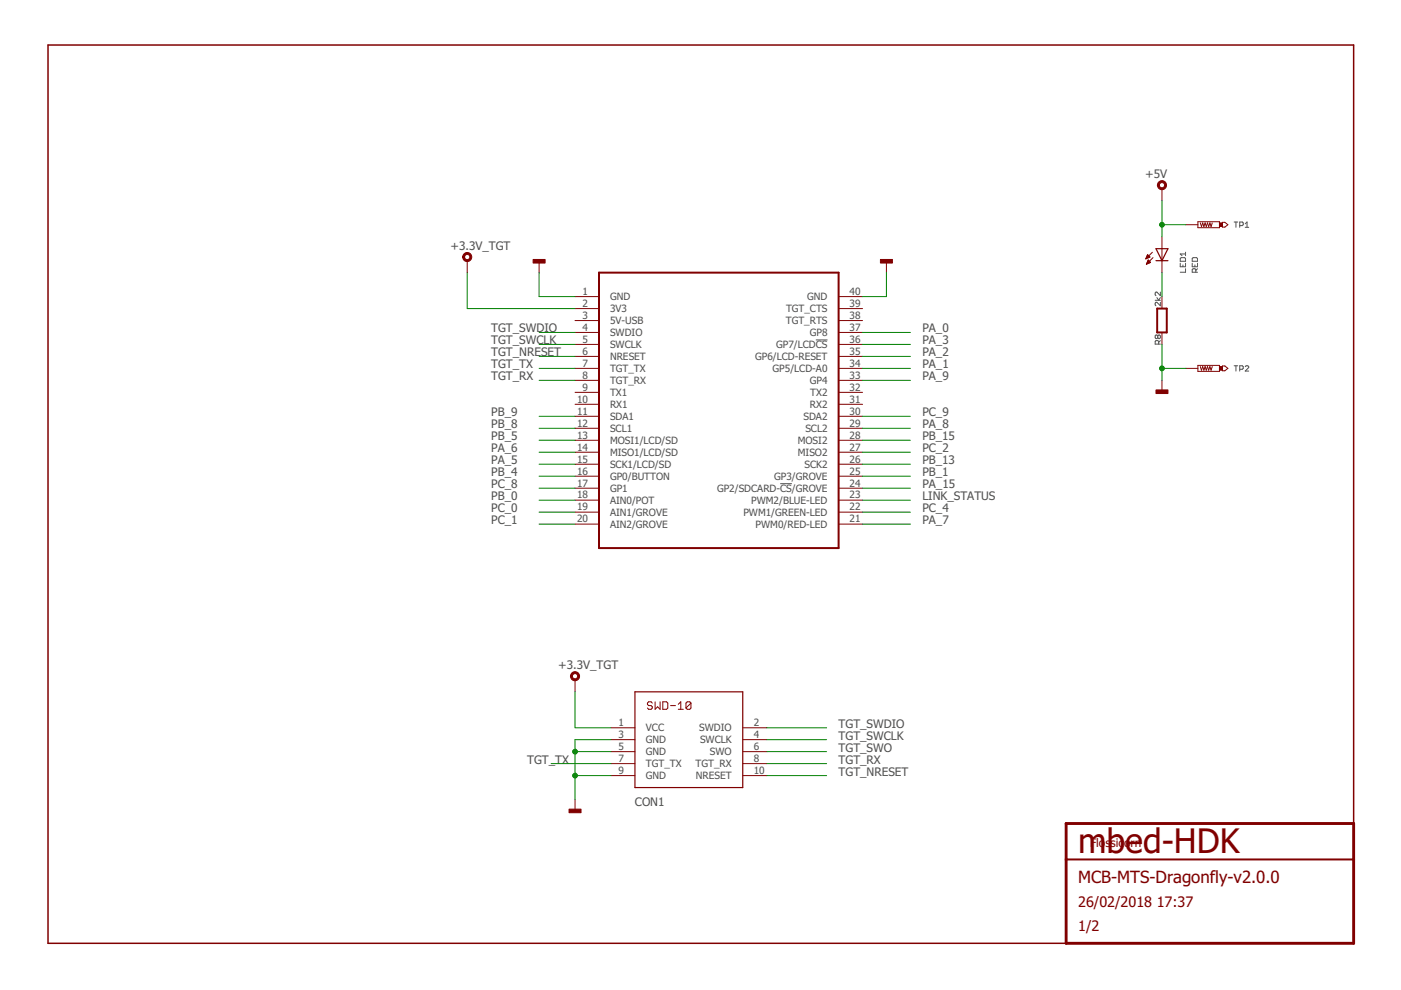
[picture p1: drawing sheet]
<svg xmlns="http://www.w3.org/2000/svg" width="297mm" height="210mm" viewBox="0 0 297 210" stroke-linecap="round" stroke-linejoin="round" font-family="sans-serif">
<g fill="none" stroke="#505050" stroke-width=".21">
<path d="M250.2 55.8v.8h1.2v-.8M250.4 54.6h.8l.2 .2v.6h-1.2v-.6zM250.8 56.2v.4M251.4 57v.7h-1.2M251.4 53.5v.7M251.4 53.8h-1.2l.4 .4M252.8 55.8v.8h1.1v-.8M253 54.6h.7l.2 .2v.6h-1.1v-.6zM253.3 56.2v.4M253.5 57.7v-.5l-.2-.2h-.3l-.2 .2v.5h1.1M253.9 57l-.4 .3M261.7 47.1h.7"/>
<path d="M262 47.1v1.1M262.8 47.8h.6l.2-.2v-.3l-.2-.2h-.6v1.1M264 47.5l.4-.4v1.1M264 48.2h.8M173 72.1h2.5M244.9 63.7h1.1M245.3 63.1l.4 .6 .3-.6M245.5 71.2l.2-.2 .3 .2v.4l-.1 .2-.4-.2M245.5 71.2l-.2-.2-.4 .2v.4l.2 .2 .4-.2M245.5 71.2v.4M245.7 73v-.6l-.2-.2h-.4l-.2 .2v.6h1.1M246 61.9v.8l-.7-.8h-.2l-.2 .2v.4l.2 .2"/>
<path d="M246 64.1v.7l-.7-.7-.4 .2 .2 .5M246 72.2l-.3 .4M261.7 77.6h.7M262 77.6v1.1M262.8 78.3h.6l.2-.2v-.4l-.2-.1h-.6v1.1M264 77.7l.2-.1h.4l.2 .1v.2l-.8 .8h.8M165.4 102.6h2.5"/>
</g>
<path d="M287 174.6v-165.1h-276.8v190.5h215.8" fill="none" stroke="#800000" stroke-width=".32"/>
<path d="M226 174.6h61v25.4h-61z" fill="none" stroke="#800000" stroke-width=".61"/>
<path d="M127 57.8h50.8v58.4h-50.8zM245.3 65.4h2.1v5.1h-2.1zM226 182.2h61" fill="none" stroke="#800000" stroke-width=".42"/>
<g fill="#800000" stroke="#800000" stroke-width=".21">
<path d="M98.3 53.9a.96 .96 0 0 1 1.5 0 .96 .96 0 0 1-.4 1.5 .96 .96 0 0 1-1.3-.9h.4a.56 .56 0 0 1 .8-.5 .56 .56 0 0 1 .1 .9 .56 .56 0 0 1-.9-.2v-.2h-.4z" fill-rule="evenodd"/>
<path d="M121.2 142.8a.97 .97 0 0 1 1.5 .1 .97 .97 0 0 1-.5 1.4 .97 .97 0 0 1-1.3-.9h.5a.56 .56 0 0 1 .8-.5 .56 .56 0 0 1 .1 .9 .56 .56 0 0 1-.9-.2v-.2h-.5z" fill-rule="evenodd"/>
<path d="M245.6 38.7a.97 .97 0 0 1 1.6 0 .97 .97 0 0 1-.6 1.5 .97 .97 0 0 1-1.2-.9h.4a.56 .56 0 0 1 .8-.5 .56 .56 0 0 1 .1 .9 .56 .56 0 0 1-.9-.3v-.1h-.4z" fill-rule="evenodd"/>
</g>
<g fill="none" stroke="#800000" stroke-width=".21">
<path d="M99.1 55.3v2.5M114.3 55.3v2.5M187.9 55.3v2.5M243 54.8h.1M243 54.7h.4M243.1 54.5h.6M243.1 56h.1M243.1 54.4h.6M243.1 55.9h.3M243.2 55.8h.5M243.2 54.3h.4M243.2 54.2h.3"/>
<path d="M243.2 55.6h.7M243.3 55.5h.5M243.3 54.1h.1M243.3 54l.5 .5-.9 .4zM243.3 55.4h.4M243.4 55.3h.2M243.4 55.1l-.3 .9M243.4 55.1l.5 .5-.8 .4M243.4 55.1h.1M244.3 53.5l-1.4 1.4M244.5 54.6l-1.4 1.4M246.4 40v2.6"/>
<path d="M246.4 50.2v7.6M251.4 47.6h2.6M254 47h4.6v1.3h-4.6zM254.5 47.3l.2 .7 .3-.7 .2 .7 .3-.7 .3 .7 .2-.7 .3 .7 .2-.7 .3 .7 .2-.7M259.2 47.1h.5l.6 .5-.6 .6h-.5zM121.9 78.1h5.1M121.9 62.9h5.1M121.9 65.4h5.1M121.9 68h5.1M121.9 70.5h5.1M121.9 73h5.1M121.9 75.6h5.1"/>
<path d="M177.8 78.1h5.1M177.8 62.9h5.1M177.8 65.4h5.1M177.8 68h5.1M177.8 70.5h5.1M177.8 73h5.1M177.8 75.6h5.1M246.4 62.9v2.5M246.4 70.5v2.5M251.4 78.1h2.6M254 77.5h4.6v1.2h-4.6zM254.5 77.7l.2 .8 .3-.8 .2 .8 .3-.8 .3 .8 .2-.8 .3 .8 .2-.8 .3 .8 .2-.8"/>
<path d="M259.2 77.6h.5l.6 .5-.6 .5h-.5zM121.9 80.6h5.1M121.9 83.2h5.1M121.9 85.7h5.1M121.9 88.3h5.1M121.9 90.8h5.1M121.9 93.3h5.1M121.9 95.9h5.1M121.9 98.4h5.1M177.8 80.6h5.1M177.8 83.2h5.1M177.8 85.7h5.1"/>
<path d="M177.8 88.3h5.1M177.8 90.8h5.1M177.8 93.3h5.1M177.8 95.9h5.1M177.8 98.4h5.1M246.4 80.6v2.6M121.9 101h5.1M121.9 103.5h5.1M121.9 106h5.1M121.9 108.6h5.1M121.9 111.1h5.1M177.8 101h5.1"/>
<path d="M177.8 103.5h5.1M177.8 106h5.1M177.8 108.6h5.1M177.8 111.1h5.1M121.9 144.1v2.6M129.5 154.3h5.1M129.5 156.8h5.1M129.5 159.4h5.1M138.3 149.1l-.3-.3h-.5l-.2 .3v.2l.2 .3h.5l.3 .3v.2l-.3 .3h-.5l-.2-.3M138.9 148.8v1.6l.5-.5 .6 .5v-1.6M140.5 148.8h.8l.3 .3v1l-.3 .3h-.8zM142.2 149.6h1"/>
<path d="M143.8 150.4h1.1M143.8 149.3l.5-.5v1.6M146.5 149.1l-.3-.3h-.5l-.3 .3v1M146.5 149.1v1l-.3 .3h-.5l-.3-.3M146.5 149.1l-1.1 1M157.5 154.3h5.1M157.5 156.8h5.1M157.5 159.4h5.1M121.9 169.5v2.6M129.5 161.9h5.1M129.5 164.4h5.1M157.5 161.9h5.1"/>
<path d="M157.5 164.4h5.1"/>
</g>
<g fill="#800000" stroke="#800000" stroke-width=".21">
<path d="M113 55h2.6v.8h-2.6z"/>
<path d="M186.7 55h2.5v.8h-2.5z"/>
<path d="M245.1 82.7h2.5v.7h-2.5z"/>
<path d="M258.6 47.3h.6v.7h-.6z"/>
<path d="M258.6 77.7h.6v.8h-.6z"/>
<path d="M120.6 171.6h2.6v.7h-2.6z"/>
</g>
<path d="M245.1 52.7h2.5l-1.2 2.6zM245.1 55.3h2.5M134.6 146.7h22.9v20.3h-22.9z" fill="none" stroke="#800000" stroke-width=".25"/>
<g fill="none" stroke="#008000" stroke-width=".21">
<path d="M99.1 57.8v7.6h22.8M114.3 57.8v5.1h7.6M187.9 57.8v5.1h-5M246.4 42.6v7.6M246.4 57.8v5.1M246.4 47.6h5M114.3 78.1h7.6M114.3 70.5h7.6M114.3 73h7.6M114.3 75.6h7.6M182.9 78.1h10.1M182.9 70.5h10.1"/>
<path d="M182.9 73h10.1M182.9 75.6h10.1M246.4 73v7.6M246.4 78.1h5M114.3 80.6h7.6M114.3 93.3h7.6M114.3 95.9h7.6M114.3 98.4h7.6M114.3 88.3h7.6M114.3 90.8h7.6M182.9 80.6h10.1M182.9 93.3h10.1"/>
<path d="M182.9 95.9h10.1M182.9 98.4h10.1M182.9 88.3h10.1M182.9 90.8h10.1M114.3 101h7.6M114.3 106h7.6M114.3 108.6h7.6M114.3 111.1h7.6M114.3 103.5h7.6M182.9 101h10.1M182.9 106h10.1M182.9 108.6h10.1"/>
<path d="M182.9 111.1h10.1M182.9 103.5h10.1M121.9 146.7v7.6h7.6M121.9 159.4h7.6M129.5 156.8h-7.6v12.7M162.6 154.3h12.7M162.6 156.8h12.7M162.6 159.4h12.7M116.8 161.9h12.7M121.9 164.4h7.6M162.6 164.4h12.7M162.6 161.9h12.7"/>
</g>
<g fill="#008000" stroke="#008000" stroke-width=".21">
<circle cx="246.4" cy="78.1" r=".51"/>
<circle cx="121.9" cy="159.4" r=".51"/>
<circle cx="121.9" cy="164.4" r=".51"/>
<circle cx="246.4" cy="47.6" r=".51"/>
</g>
<text font-size="7.2" fill="#800000" x="228.6" y="181">mbed-HDK</text>
<text font-size="3.6" fill="#800000" x="228.6" y="187.3">MCB-MTS-Dragonfly-v2.0.0</text>
<g font-size="3.1" fill="#800000">
<text x="228.6" y="192.4">26/02/2018</text>
<text x="228.6" y="197.5">1/2</text>
<text x="245.2" y="192.4">17:37</text>
</g>
<g font-size="2.5" fill="#505050">
<text x="242.8" y="37.7">+5V</text>
<text x="95.5" y="53">+3.3V_TGT</text>
<text x="104.1" y="70.5">TGT_SWDIO</text>
<text x="195.6" y="70.5">PA_0</text>
<text x="104.1" y="73">TGT_SWCLK</text>
<text x="104.1" y="75.6">TGT_NRESET</text>
<text x="195.6" y="73">PA_3</text>
<text x="195.6" y="75.6">PA_2</text>
<text x="104.1" y="78.1">TGT_TX</text>
<text x="104.1" y="80.7">TGT_RX</text>
<text x="195.6" y="78.1">PA_1</text>
<text x="195.6" y="80.7">PA_9</text>
<text x="104.1" y="88.3">PB_9</text>
<text x="195.6" y="88.3">PC_9</text>
<text x="104.1" y="93.3">PB_5</text>
<text x="104.1" y="95.9">PA_6</text>
<text x="104.1" y="90.8">PB_8</text>
<text x="195.6" y="93.3">PB_15</text>
<text x="195.6" y="95.9">PC_2</text>
<text x="195.6" y="90.8">PA_8</text>
<text x="104.1" y="98.4">PA_5</text>
<text x="104.1" y="101">PB_4</text>
<text x="195.6" y="98.4">PB_13</text>
<text x="195.6" y="101">PB_1</text>
<text x="104.1" y="106">PB_0</text>
<text x="104.1" y="103.5">PC_8</text>
<text x="195.6" y="103.5">PA_15</text>
<text x="195.6" y="106">LINK_STATUS</text>
<text x="104.1" y="108.6">PC_0</text>
<text x="104.1" y="111.1">PC_1</text>
<text x="195.6" y="108.6">PC_4</text>
<text x="195.6" y="111.1">PA_7</text>
<text x="118.4" y="141.9">+3.3V_TGT</text>
<text x="177.8" y="154.3">TGT_SWDIO</text>
<text x="111.8" y="161.9">TGT_TX</text>
<text x="177.8" y="156.8">TGT_SWCLK</text>
<text x="177.8" y="161.9">TGT_RX</text>
<text x="177.8" y="159.4">TGT_SWO</text>
<text x="177.8" y="164.5">TGT_NRESET</text>
<text x="134.6" y="170.8">CON1</text>
</g>
<text font-size="2.5" fill="#800000" x="231.1" y="179.7">Flossicorn</text>
<g font-size="2.1" fill="#505050">
<text x="123.5" y="62.5">1</text>
<text x="123.5" y="65.1">2</text>
<text x="129.3" y="63.6">GND</text>
<text x="171.2" y="63.6">GND</text>
<text x="180.1" y="65.1">39</text>
<text x="180.1" y="62.5">40</text>
<text x="123.5" y="67.6">3</text>
<text x="123.5" y="70.1">4</text>
<text x="129.3" y="66.2">3V3</text>
<text x="129.3" y="68.7">5V-USB</text>
<text x="129.3" y="71.3">SWDIO</text>
<text x="166.6" y="68.7">TGT_RTS</text>
<text x="166.6" y="66.2">TGT_CTS</text>
<text x="171.7" y="71.3">GP8</text>
<text x="180.1" y="70.1">37</text>
<text x="180.1" y="67.6">38</text>
<text x="123.5" y="72.7">5</text>
<text x="123.5" y="75.2">6</text>
<text x="123.5" y="77.8">7</text>
<text x="129.3" y="73.8">SWCLK</text>
<text x="129.3" y="76.3">NRESET</text>
<text x="160.1" y="76.3">GP6/LCD-RESET</text>
<text x="164.6" y="73.8">GP7/LCDCS</text>
<text x="180.1" y="77.8">34</text>
<text x="180.1" y="75.2">35</text>
<text x="180.1" y="72.7">36</text>
<text x="123.5" y="80.3">8</text>
<text x="123.5" y="82.8">9</text>
<text x="129.3" y="78.9">TGT_TX</text>
<text x="129.3" y="81.4">TGT_RX</text>
<text x="129.3" y="84">TX1</text>
<text x="163.8" y="78.9">GP5/LCD-A0</text>
<text x="171.7" y="81.4">GP4</text>
<text x="171.8" y="84">TX2</text>
<text x="180.1" y="82.8">32</text>
<text x="180.1" y="80.3">33</text>
<text x="122.3" y="85.4">10</text>
<text x="122.3" y="87.9">11</text>
<text x="129.3" y="86.5">RX1</text>
<text x="129.3" y="89">SDA1</text>
<text x="170.4" y="89">SDA2</text>
<text x="171.7" y="86.5">RX2</text>
<text x="180.1" y="87.9">30</text>
<text x="180.1" y="85.4">31</text>
<text x="122.3" y="90.5">12</text>
<text x="122.3" y="93">13</text>
<text x="122.3" y="95.5">14</text>
<text x="129.3" y="91.6">SCL1</text>
<text x="129.3" y="94.1">MOSI1/LCD/SD</text>
<text x="169.1" y="94.1">MOSI2</text>
<text x="170.8" y="91.6">SCL2</text>
<text x="180.1" y="95.5">27</text>
<text x="180.1" y="93">28</text>
<text x="180.1" y="90.5">29</text>
<text x="122.3" y="98.1">15</text>
<text x="122.3" y="100.6">16</text>
<text x="129.3" y="96.7">MISO1/LCD/SD</text>
<text x="129.3" y="99.2">SCK1/LCD/SD</text>
<text x="129.3" y="101.7">GP0/BUTTON</text>
<text x="164.1" y="101.7">GP3/GROVE</text>
<text x="169.1" y="96.7">MISO2</text>
<text x="170.6" y="99.2">SCK2</text>
<text x="180.1" y="100.6">25</text>
<text x="180.1" y="98.1">26</text>
<text x="122.3" y="103.2">17</text>
<text x="122.3" y="105.7">18</text>
<text x="129.3" y="104.3">GP1</text>
<text x="129.3" y="106.8">AIN0/POT</text>
<text x="152" y="104.3">GP2/SDCARD-CS/GROVE</text>
<text x="159.3" y="106.8">PWM2/BLUE-LED</text>
<text x="180.1" y="105.7">23</text>
<text x="180.1" y="103.2">24</text>
<text x="122.3" y="108.2">19</text>
<text x="122.3" y="110.8">20</text>
<text x="129.3" y="109.3">AIN1/GROVE</text>
<text x="129.3" y="111.9">AIN2/GROVE</text>
<text x="157.6" y="109.3">PWM1/GREEN-LED</text>
<text x="160.2" y="111.9">PWM0/RED-LED</text>
<text x="180.1" y="110.8">21</text>
<text x="180.1" y="108.2">22</text>
<text x="131.1" y="153.9">1</text>
<text x="137" y="155.1">VCC</text>
<text x="148.3" y="155.1">SWDIO</text>
<text x="159.8" y="153.9">2</text>
<text x="131.1" y="156.5">3</text>
<text x="131.1" y="159">5</text>
<text x="131.1" y="161.6">7</text>
<text x="137" y="157.6">GND</text>
<text x="137" y="160.1">GND</text>
<text x="148.4" y="157.6">SWCLK</text>
<text x="150.5" y="160.1">SWO</text>
<text x="159.8" y="156.5">4</text>
<text x="159.8" y="159">6</text>
<text x="159.8" y="161.6">8</text>
<text x="131.1" y="164.1">9</text>
<text x="137" y="162.7">TGT_TX</text>
<text x="137" y="165.2">GND</text>
<text x="147.5" y="162.7">TGT_RX</text>
<text x="147.5" y="165.2">NRESET</text>
<text x="159.8" y="164.1">10</text>
</g>
</svg>
